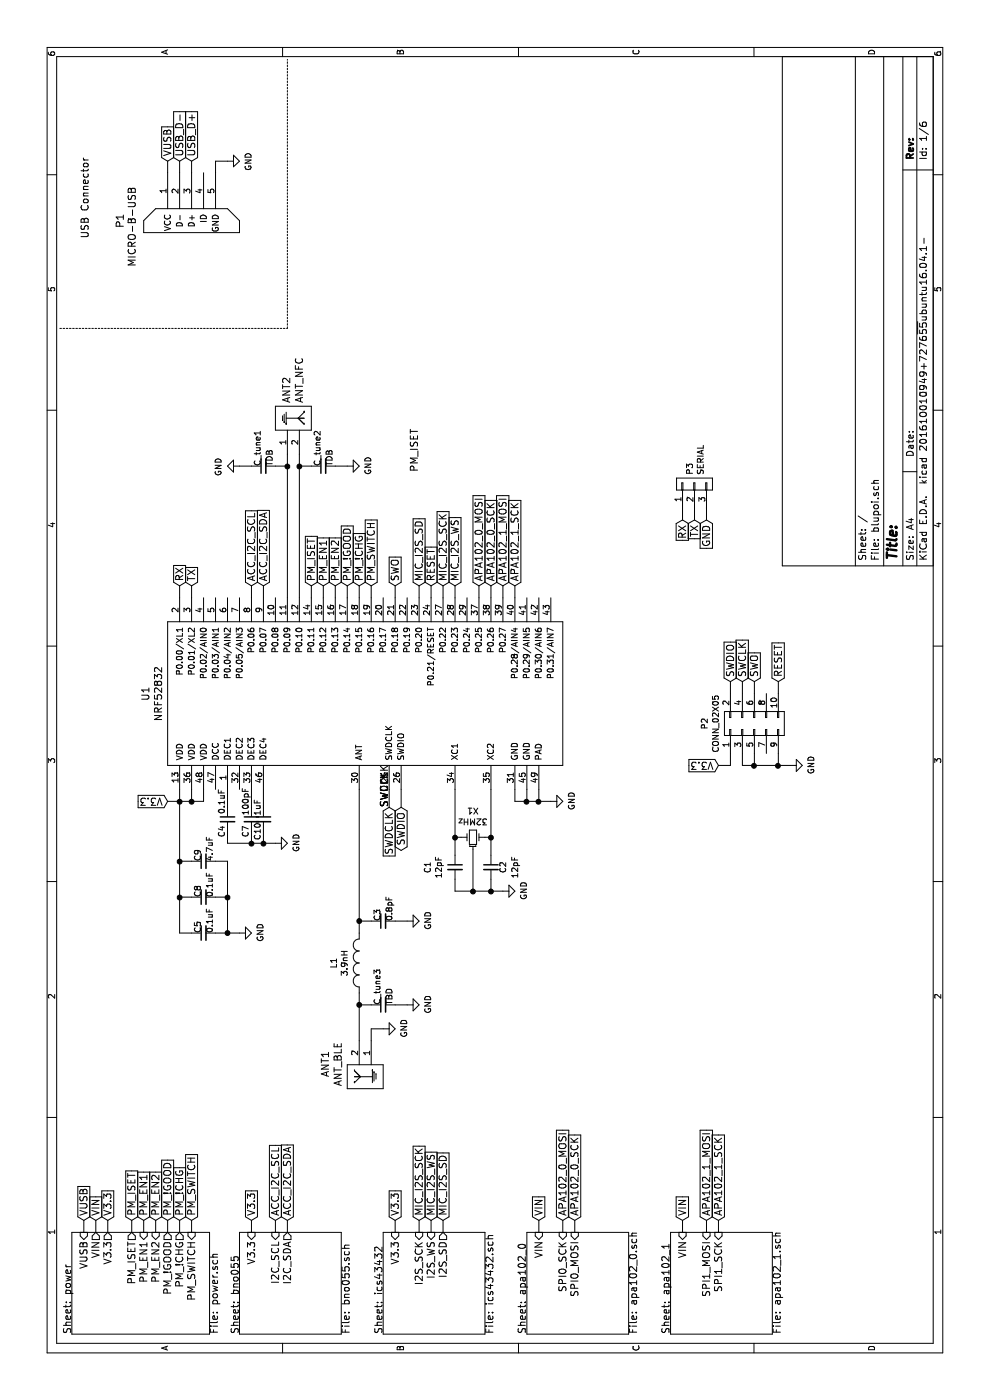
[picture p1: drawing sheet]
EESchema Schematic File Version 2
LIBS:blupoi-rescue
LIBS:power
LIBS:device
LIBS:transistors
LIBS:conn
LIBS:linear
LIBS:regul
LIBS:74xx
LIBS:cmos4000
LIBS:adc-dac
LIBS:memory
LIBS:xilinx
LIBS:microcontrollers
LIBS:dsp
LIBS:microchip
LIBS:analog_switches
LIBS:motorola
LIBS:texas
LIBS:intel
LIBS:audio
LIBS:interface
LIBS:digital-audio
LIBS:philips
LIBS:display
LIBS:cypress
LIBS:siliconi
LIBS:opto
LIBS:atmel
LIBS:contrib
LIBS:valves
LIBS:antenna
LIBS:crystal_small_smd
LIBS:nrf52832
LIBS:bno055
LIBS:ics43432
LIBS:tps63001
LIBS:vusb
LIBS:vin
LIBS:apa102
LIBS:fdn340p
LIBS:vbat
LIBS:mcp73831
LIBS:cp2102-gmr
LIBS:nuf2221
LIBS:bq24075
LIBS:max16054
LIBS:micro_b_usb
LIBS:blupoi-cache
EELAYER 25 0
EELAYER END
$Descr A4 11693 8268
encoding utf-8
Sheet 1 6
Title ""
Date ""
Rev ""
Comp ""
Comment1 ""
Comment2 ""
Comment3 ""
Comment4 ""
$EndDescr
$Sheet
S 550  2000 850  850 
U 5794ABDB
F0 "bno055" 60
F1 "bno055.sch" 60
F2 "I2C_SCL" I R 1400 2300 60 
F3 "I2C_SDA" O R 1400 2400 60 
F4 "V3.3" I R 1400 2100 60 
$EndSheet
$Sheet
S 550  3200 850  850 
U 5794ABFE
F0 "ics43432" 60
F1 "ics43432.sch" 60
F2 "I2S_SCK" I R 1400 3500 60 
F3 "I2S_WS" I R 1400 3600 60 
F4 "I2S_SD" O R 1400 3700 60 
F5 "V3.3" I R 1400 3300 60 
$EndSheet
$Comp
L Crystal_Small_SMD X1
U 1 1
P 4700 3950
F 0 "X1" H 4700 4175 50  0000 C CNN
F 1 "32MHz" H 4700 4084 50  0000 C CNN
F 2 "crystals_extra:XTAL2016" H 4700 3950 50  0001 C CNN
F 3 "" H 4700 3950 50  0000 C CNN
F 4 "Value" H 4700 3950 60  0001 C CNN "MFG Name"
F 5 "Value" H 4700 3950 60  0001 C CNN "MFG Part Num"
F 6 "Value" H 4700 3950 60  0001 C CNN "1st Distrib PN"
F 7 "Value" H 4700 3950 60  0001 C CNN "1st Distrib Link"
F 8 "Value" H 4700 3950 60  0001 C CNN "2nd Distrib Pn"
F 9 "Value" H 4700 3950 60  0001 C CNN "2nd Distrib Link"
	1    4700 3950
	0    1    -1   0   
$EndComp
$Comp
L C_Small C2
U 1 1
P 4450 4100
F 0 "C2" V 4550 4100 50  0000 C CNN
F 1 "12pF" V 4650 4100 50  0000 C CNN
F 2 "Capacitors_SMD:C_0402" H 4450 4100 50  0001 C CNN
F 3 "" H 4450 4100 50  0000 C CNN
	1    4450 4100
	0    1    1    0   
$EndComp
$Comp
L C_Small C1
U 1 1
P 4450 3800
F 0 "C1" V 4221 3800 50  0000 C CNN
F 1 "12pF" V 4312 3800 50  0000 C CNN
F 2 "Capacitors_SMD:C_0402" H 4450 3800 50  0001 C CNN
F 3 "" H 4450 3800 50  0000 C CNN
	1    4450 3800
	0    1    1    0   
$EndComp
$Comp
L GND #PWR01
U 1 1
P 4250 4200
F 0 "#PWR01" H 4250 3950 50  0001 C CNN
F 1 "GND" H 4255 4027 50  0000 C CNN
F 2 "" H 4250 4200 50  0000 C CNN
F 3 "" H 4250 4200 50  0000 C CNN
	1    4250 4200
	1    0    0    -1  
$EndComp
$Comp
L NRF52832 U1
U 1 1
P 5900 3000
F 0 "U1" H 5900 4787 60  0000 C CNN
F 1 "NRF52832" H 5900 4681 60  0000 C CNN
F 2 "Housings_DFN_QFN:UQFN-48-1EP_6x6mm_Pitch0.4mm" H 5800 3350 60  0001 C CNN
F 3 "" H 5800 3350 60  0000 C CNN
	1    5900 3000
	1    0    0    -1  
$EndComp
$Comp
L C_Small C8
U 1 1
P 4200 1700
F 0 "C8" H 4200 1750 50  0000 L CNN
F 1 "0.1uF" H 4200 1650 50  0000 L CNN
F 2 "Capacitors_SMD:C_0402" H 4200 1700 50  0001 C CNN
F 3 "" H 4200 1700 50  0000 C CNN
F 4 "Value" H 4200 1700 60  0001 C CNN "MFG Name"
F 5 "Value" H 4200 1700 60  0001 C CNN "MFG Part Num"
F 6 "Value" H 4200 1700 60  0001 C CNN "1st Distrib PN"
F 7 "Value" H 4200 1700 60  0001 C CNN "1st Distrib Link"
F 8 "Value" H 4200 1700 60  0001 C CNN "2nd Distrib Pn"
F 9 "Value" H 4200 1700 60  0001 C CNN "2nd Distrib Link"
	1    4200 1700
	1    0    0    -1  
$EndComp
$Comp
L C_Small C5
U 1 1
P 3900 1700
F 0 "C5" H 3900 1750 50  0000 L CNN
F 1 "0.1uF" H 3900 1650 50  0000 L CNN
F 2 "Capacitors_SMD:C_0402" H 3900 1700 50  0001 C CNN
F 3 "" H 3900 1700 50  0000 C CNN
F 4 "Value" H 3900 1700 60  0001 C CNN "MFG Name"
F 5 "Value" H 3900 1700 60  0001 C CNN "MFG Part Num"
F 6 "Value" H 3900 1700 60  0001 C CNN "1st Distrib PN"
F 7 "Value" H 3900 1700 60  0001 C CNN "1st Distrib Link"
F 8 "Value" H 3900 1700 60  0001 C CNN "2nd Distrib Pn"
F 9 "Value" H 3900 1700 60  0001 C CNN "2nd Distrib Link"
	1    3900 1700
	1    0    0    -1  
$EndComp
$Comp
L C_Small C9
U 1 1
P 4500 1700
F 0 "C9" H 4500 1750 50  0000 L CNN
F 1 "4.7uF" H 4500 1650 50  0000 L CNN
F 2 "Capacitors_SMD:C_0603" H 4500 1700 50  0001 C CNN
F 3 "" H 4500 1700 50  0000 C CNN
F 4 "Value" H 4500 1700 60  0001 C CNN "MFG Name"
F 5 "Value" H 4500 1700 60  0001 C CNN "MFG Part Num"
F 6 "Value" H 4500 1700 60  0001 C CNN "1st Distrib PN"
F 7 "Value" H 4500 1700 60  0001 C CNN "1st Distrib Link"
F 8 "Value" H 4500 1700 60  0001 C CNN "2nd Distrib Pn"
F 9 "Value" H 4500 1700 60  0001 C CNN "2nd Distrib Link"
	1    4500 1700
	1    0    0    -1  
$EndComp
$Comp
L GND #PWR02
U 1 1
P 3900 2000
F 0 "#PWR02" H 3900 1750 50  0001 C CNN
F 1 "GND" H 3905 1827 50  0000 C CNN
F 2 "" H 3900 2000 50  0000 C CNN
F 3 "" H 3900 2000 50  0000 C CNN
	1    3900 2000
	1    0    0    -1  
$EndComp
$Comp
L GND #PWR03
U 1 1
P 5000 4600
F 0 "#PWR03" H 5000 4350 50  0001 C CNN
F 1 "GND" H 5005 4427 50  0000 C CNN
F 2 "" H 5000 4600 50  0000 C CNN
F 3 "" H 5000 4600 50  0000 C CNN
	1    5000 4600
	1    0    0    -1  
$EndComp
$Comp
L ANTENNA ANT1
U 1 1
P 2700 3050
F 0 "ANT1" H 2806 3387 60  0000 C CNN
F 1 "ANT_BLE" H 2806 3281 60  0000 C CNN
F 2 "jyd:ti-an043-antenna" H 2700 3050 60  0001 C CNN
F 3 "" H 2700 3050 60  0000 C CNN
	1    2700 3050
	1    0    0    -1  
$EndComp
$Comp
L GND #PWR04
U 1 1
P 3100 3200
F 0 "#PWR04" H 3100 2950 50  0001 C CNN
F 1 "GND" H 3105 3027 50  0000 C CNN
F 2 "" H 3100 3200 50  0000 C CNN
F 3 "" H 3100 3200 50  0000 C CNN
	1    3100 3200
	1    0    0    -1  
$EndComp
$Comp
L C_Small C_tune3
U 1 1
P 3300 3200
F 0 "C_tune3" H 3300 3250 50  0000 L CNN
F 1 "TBD" H 3300 3150 50  0000 L CNN
F 2 "Capacitors_SMD:C_0603_HandSoldering" H 3300 3200 50  0001 C CNN
F 3 "" H 3300 3200 50  0000 C CNN
F 4 "Value" H 3300 3200 60  0001 C CNN "MFG Name"
F 5 "Value" H 3300 3200 60  0001 C CNN "MFG Part Num"
F 6 "Value" H 3300 3200 60  0001 C CNN "1st Distrib PN"
F 7 "Value" H 3300 3200 60  0001 C CNN "1st Distrib Link"
F 8 "Value" H 3300 3200 60  0001 C CNN "2nd Distrib Pn"
F 9 "Value" H 3300 3200 60  0001 C CNN "2nd Distrib Link"
	1    3300 3200
	1    0    0    -1  
$EndComp
$Comp
L GND #PWR05
U 1 1
P 3300 3400
F 0 "#PWR05" H 3300 3150 50  0001 C CNN
F 1 "GND" H 3305 3227 50  0000 C CNN
F 2 "" H 3300 3400 50  0000 C CNN
F 3 "" H 3300 3400 50  0000 C CNN
	1    3300 3400
	1    0    0    -1  
$EndComp
$Comp
L INDUCTOR_SMALL L1
U 1 1
P 3650 3000
F 0 "L1" H 3650 3215 50  0000 C CNN
F 1 "3.9nH" H 3650 3124 50  0000 C CNN
F 2 "Capacitors_SMD:C_0603" H 3650 3000 50  0001 C CNN
F 3 "" H 3650 3000 50  0000 C CNN
F 4 "Value" H 3650 3000 60  0001 C CNN "MFG Name"
F 5 "Value" H 3650 3000 60  0001 C CNN "MFG Part Num"
F 6 "Value" H 3650 3000 60  0001 C CNN "1st Distrib PN"
F 7 "Value" H 3650 3000 60  0001 C CNN "1st Distrib Link"
F 8 "Value" H 3650 3000 60  0001 C CNN "2nd Distrib Pn"
F 9 "Value" H 3650 3000 60  0001 C CNN "2nd Distrib Link"
	1    3650 3000
	1    0    0    -1  
$EndComp
$Comp
L C_Small C3
U 1 1
P 4000 3200
F 0 "C3" H 4000 3250 50  0000 L CNN
F 1 "0.8pF" H 4000 3150 50  0000 L CNN
F 2 "Capacitors_SMD:C_0402" H 4000 3200 50  0001 C CNN
F 3 "" H 4000 3200 50  0000 C CNN
F 4 "Value" H 4000 3200 60  0001 C CNN "MFG Name"
F 5 "Value" H 4000 3200 60  0001 C CNN "MFG Part Num"
F 6 "Value" H 4000 3200 60  0001 C CNN "1st Distrib PN"
F 7 "Value" H 4000 3200 60  0001 C CNN "1st Distrib Link"
F 8 "Value" H 4000 3200 60  0001 C CNN "2nd Distrib Pn"
F 9 "Value" H 4000 3200 60  0001 C CNN "2nd Distrib Link"
	1    4000 3200
	1    0    0    -1  
$EndComp
$Comp
L GND #PWR06
U 1 1
P 4000 3400
F 0 "#PWR06" H 4000 3150 50  0001 C CNN
F 1 "GND" H 4005 3227 50  0000 C CNN
F 2 "" H 4000 3400 50  0000 C CNN
F 3 "" H 4000 3400 50  0000 C CNN
	1    4000 3400
	1    0    0    -1  
$EndComp
Text Label 4950 3250 0    60   ~ 0
SWCLK
Text Label 4950 3250 0    60   ~ 0
SWCLK
Text Label 4950 3250 0    60   ~ 0
SWDCLK
Text GLabel 4950 3250 0    60   Input ~ 0
SWDCLK
Text GLabel 4950 3350 0    60   BiDi ~ 0
SWDIO
$Comp
L C_Small C10
U 1 1
P 4850 2200
F 0 "C10" V 4800 2100 50  0000 C CNN
F 1 "1uF" V 4800 2300 50  0000 C CNN
F 2 "Capacitors_SMD:C_0603" H 4850 2200 50  0001 C CNN
F 3 "" H 4850 2200 50  0000 C CNN
F 4 "Value" H 4850 2200 60  0001 C CNN "MFG Name"
F 5 "Value" H 4850 2200 60  0001 C CNN "MFG Part Num"
F 6 "Value" H 4850 2200 60  0001 C CNN "1st Distrib PN"
F 7 "Value" H 4850 2200 60  0001 C CNN "1st Distrib Link"
F 8 "Value" H 4850 2200 60  0001 C CNN "2nd Distrib Pn"
F 9 "Value" H 4850 2200 60  0001 C CNN "2nd Distrib Link"
	1    4850 2200
	0    1    1    0   
$EndComp
$Comp
L C_Small C7
U 1 1
P 4850 2100
F 0 "C7" V 4800 2000 50  0000 C CNN
F 1 "100pF" V 4800 2250 50  0000 C CNN
F 2 "Capacitors_SMD:C_0402" H 4850 2100 50  0001 C CNN
F 3 "" H 4850 2100 50  0000 C CNN
F 4 "Value" H 4850 2100 60  0001 C CNN "MFG Name"
F 5 "Value" H 4850 2100 60  0001 C CNN "MFG Part Num"
F 6 "Value" H 4850 2100 60  0001 C CNN "1st Distrib PN"
F 7 "Value" H 4850 2100 60  0001 C CNN "1st Distrib Link"
F 8 "Value" H 4850 2100 60  0001 C CNN "2nd Distrib Pn"
F 9 "Value" H 4850 2100 60  0001 C CNN "2nd Distrib Link"
	1    4850 2100
	0    1    1    0   
$EndComp
$Comp
L C_Small C4
U 1 1
P 4850 1900
F 0 "C4" V 4800 1800 50  0000 C CNN
F 1 "0.1uF" V 4800 2050 50  0000 C CNN
F 2 "Capacitors_SMD:C_0402" H 4850 1900 50  0001 C CNN
F 3 "" H 4850 1900 50  0000 C CNN
	1    4850 1900
	0    1    1    0   
$EndComp
$Comp
L GND #PWR07
U 1 1
P 4650 2300
F 0 "#PWR07" H 4650 2050 50  0001 C CNN
F 1 "GND" H 4655 2127 50  0000 C CNN
F 2 "" H 4650 2300 50  0000 C CNN
F 3 "" H 4650 2300 50  0000 C CNN
	1    4650 2300
	1    0    0    -1  
$EndComp
$Comp
L ANTENNA ANT2
U 1 1
P 8200 2450
F 0 "ANT2" H 8073 2397 60  0000 R CNN
F 1 "ANT_NFC" H 8073 2503 60  0000 R CNN
F 2 "nfc_antenna:nfc_antenna_60x5mm_1.826uH" H 8200 2450 60  0001 C CNN
F 3 "" H 8200 2450 60  0000 C CNN
	1    8200 2450
	-1   0    0    1   
$EndComp
$Comp
L C_Small C_tune1
U 1 1
P 7800 2200
F 0 "C_tune1" H 7800 2250 50  0000 L CNN
F 1 "TDB" H 7800 2150 50  0000 L CNN
F 2 "Capacitors_SMD:C_0603_HandSoldering" H 7800 2200 50  0001 C CNN
F 3 "" H 7800 2200 50  0000 C CNN
	1    7800 2200
	1    0    0    -1  
$EndComp
$Comp
L C_Small C_tune2
U 1 1
P 7800 2700
F 0 "C_tune2" H 7800 2750 50  0000 L CNN
F 1 "TDB" H 7800 2650 50  0000 L CNN
F 2 "Capacitors_SMD:C_0603_HandSoldering" H 7800 2700 50  0001 C CNN
F 3 "" H 7800 2700 50  0000 C CNN
	1    7800 2700
	1    0    0    -1  
$EndComp
$Comp
L GND #PWR08
U 1 1
P 7800 2000
F 0 "#PWR08" H 7800 1750 50  0001 C CNN
F 1 "GND" H 7805 1827 50  0000 C CNN
F 2 "" H 7800 2000 50  0000 C CNN
F 3 "" H 7800 2000 50  0000 C CNN
	1    7800 2000
	-1   0    0    1   
$EndComp
$Comp
L GND #PWR09
U 1 1
P 7800 2900
F 0 "#PWR09" H 7800 2650 50  0001 C CNN
F 1 "GND" H 7805 2727 50  0000 C CNN
F 2 "" H 7800 2900 50  0000 C CNN
F 3 "" H 7800 2900 50  0000 C CNN
	1    7800 2900
	1    0    0    -1  
$EndComp
$Comp
L GND #PWR010
U 1 1
P 10350 1900
F 0 "#PWR010" H 10350 1650 50  0001 C CNN
F 1 "GND" H 10355 1727 50  0000 C CNN
F 2 "" H 10350 1900 50  0000 C CNN
F 3 "" H 10350 1900 50  0000 C CNN
	1    10350 1900
	-1   0    0    -1  
$EndComp
$Sheet
S 550  4400 850  850 
U 57950BCD
F0 "apa102_0" 60
F1 "apa102_0.sch" 60
F2 "SPI0_MOSI" I R 1400 4800 60 
F3 "SPI0_SCK" I R 1400 4700 60 
F4 "VIN" I R 1400 4500 60 
$EndSheet
Wire Wire Line
	4250 3950 4600 3950
Connection ~ 4700 4100
Wire Wire Line
	4700 4100 4700 4050
Connection ~ 4700 3800
Wire Wire Line
	4700 3800 4700 3850
Wire Wire Line
	4250 3800 4250 4200
Wire Wire Line
	4250 4100 4350 4100
Wire Wire Line
	4250 3800 4350 3800
Connection ~ 4250 3950
Connection ~ 4250 4100
Wire Wire Line
	5000 1700 5100 1700
Wire Wire Line
	5000 1400 5000 1700
Wire Wire Line
	5000 1600 5100 1600
Wire Wire Line
	3900 1500 5100 1500
Connection ~ 5000 1600
Connection ~ 5000 1500
Connection ~ 4200 1500
Wire Wire Line
	3900 1900 4500 1900
Connection ~ 4200 1900
Wire Wire Line
	3900 1800 3900 2000
Wire Wire Line
	3900 1500 3900 1600
Wire Wire Line
	4200 1600 4200 1500
Wire Wire Line
	4500 1500 4500 1600
Wire Wire Line
	4500 1900 4500 1800
Wire Wire Line
	4200 1900 4200 1800
Connection ~ 3900 1900
Connection ~ 4500 1500
Wire Wire Line
	4550 3800 5100 3800
Wire Wire Line
	4550 4100 5100 4100
Wire Wire Line
	5100 4300 5000 4300
Wire Wire Line
	5000 4300 5000 4600
Wire Wire Line
	5000 4400 5100 4400
Wire Wire Line
	5000 4500 5100 4500
Connection ~ 5000 4400
Connection ~ 5000 4500
Wire Wire Line
	3100 3200 3100 3100
Wire Wire Line
	3100 3100 3000 3100
Wire Wire Line
	3000 3000 3400 3000
Connection ~ 3300 3000
Wire Wire Line
	3900 3000 5100 3000
Connection ~ 4000 3000
Wire Wire Line
	3300 3300 3300 3400
Wire Wire Line
	3300 3100 3300 3000
Wire Wire Line
	4000 3400 4000 3300
Wire Wire Line
	4000 3100 4000 3000
Wire Wire Line
	5100 3250 4950 3250
Wire Wire Line
	5100 3350 4950 3350
Wire Wire Line
	4950 2200 5100 2200
Wire Wire Line
	4950 2100 5100 2100
Wire Wire Line
	4950 1900 5100 1900
Wire Wire Line
	4650 2200 4750 2200
Wire Wire Line
	4650 1900 4650 2300
Wire Wire Line
	4650 2100 4750 2100
Wire Wire Line
	4650 1900 4750 1900
Connection ~ 4650 2100
Connection ~ 4650 2200
Wire Wire Line
	7800 2500 7800 2600
Wire Wire Line
	6700 2500 7900 2500
Wire Wire Line
	6700 2400 7900 2400
Wire Wire Line
	7800 2400 7800 2300
Wire Wire Line
	7800 2900 7800 2800
Wire Wire Line
	7800 2000 7800 2100
Connection ~ 7800 2500
Connection ~ 7800 2400
Text GLabel 1500 5900 2    60   Input ~ 0
APA102_1_MOSI
Text GLabel 1500 6000 2    60   Input ~ 0
APA102_1_SCK
Text GLabel 1500 4800 2    60   Input ~ 0
APA102_0_SCK
Text GLabel 1500 4700 2    60   Input ~ 0
APA102_0_MOSI
Text GLabel 1500 3500 2    60   Input ~ 0
MIC_I2S_SCK
Text GLabel 1500 3600 2    60   Input ~ 0
MIC_I2S_WS
Text GLabel 1500 3700 2    60   Input ~ 0
MIC_I2S_SD
Wire Wire Line
	1500 3700 1400 3700
Wire Wire Line
	1400 3600 1500 3600
Wire Wire Line
	1500 3500 1400 3500
Text GLabel 1500 2300 2    60   Input ~ 0
ACC_I2C_SCL
Text GLabel 1500 2400 2    60   Input ~ 0
ACC_I2C_SDA
Text GLabel 6800 4200 2    60   Input ~ 0
APA102_1_MOSI
Text GLabel 6800 4300 2    60   Input ~ 0
APA102_1_SCK
Text GLabel 6800 4100 2    60   Input ~ 0
APA102_0_SCK
Text GLabel 6800 4000 2    60   Input ~ 0
APA102_0_MOSI
Wire Wire Line
	6800 4300 6700 4300
Wire Wire Line
	6700 4200 6800 4200
Wire Wire Line
	6800 4100 6700 4100
Wire Wire Line
	6700 4000 6800 4000
Text GLabel 6800 3700 2    60   Input ~ 0
MIC_I2S_SCK
Text GLabel 6800 3800 2    60   Input ~ 0
MIC_I2S_WS
Text GLabel 6800 3500 2    60   Input ~ 0
MIC_I2S_SD
Wire Wire Line
	6800 3700 6700 3700
Wire Wire Line
	6700 3800 6800 3800
Wire Wire Line
	6800 3500 6700 3500
Text GLabel 6800 2100 2    60   Input ~ 0
ACC_I2C_SCL
Text GLabel 6800 2200 2    60   Input ~ 0
ACC_I2C_SDA
Wire Wire Line
	6800 2100 6700 2100
Wire Wire Line
	6700 2200 6800 2200
Text GLabel 10350 1400 2    60   Input ~ 0
VUSB
Text GLabel 1500 900  2    60   Input ~ 0
V3.3
Text GLabel 1500 800  2    60   Input ~ 0
VIN
Wire Wire Line
	1500 900  1400 900 
Text GLabel 1500 700  2    60   Input ~ 0
VUSB
Text GLabel 5000 1400 1    60   Input ~ 0
V3.3
Wire Wire Line
	1400 700  1500 700 
Wire Wire Line
	1500 2300 1400 2300
Wire Wire Line
	1400 2400 1500 2400
Text GLabel 1500 2100 2    60   Input ~ 0
V3.3
Wire Wire Line
	1500 2100 1400 2100
Text GLabel 1500 3300 2    60   Input ~ 0
V3.3
Wire Wire Line
	1500 3300 1400 3300
Wire Wire Line
	1400 4800 1500 4800
Wire Wire Line
	1400 4700 1500 4700
Text GLabel 1500 4500 2    60   Input ~ 0
VIN
Wire Wire Line
	1500 4500 1400 4500
Text GLabel 1500 5700 2    60   Input ~ 0
VIN
Wire Wire Line
	1500 5700 1400 5700
$Sheet
S 550  5600 850  850 
U 579F2152
F0 "apa102_1" 60
F1 "apa102_1.sch" 60
F2 "SPI1_MOSI" I R 1400 5900 60 
F3 "SPI1_SCK" I R 1400 6000 60 
F4 "VIN" I R 1400 5700 60 
$EndSheet
Wire Wire Line
	1500 6000 1400 6000
Wire Wire Line
	1400 5900 1500 5900
Text GLabel 10350 1500 2    60   Input ~ 0
USB_D-
Text GLabel 10350 1600 2    60   Input ~ 0
USB_D+
Wire Notes Line
	8950 500  8950 2400
Wire Notes Line
	8950 2400 11200 2400
Text Notes 9700 750  0    60   ~ 0
USB Connector
Wire Wire Line
	1400 800  1500 800 
$Sheet
S 550  600  850  1150
U 57B9A02C
F0 "power" 60
F1 "power.sch" 60
F2 "VIN" O R 1400 800 60 
F3 "V3.3" O R 1400 900 60 
F4 "VUSB" I R 1400 700 60 
F5 "PM_ISET" O R 1400 1100 60 
F6 "PM_EN2" I R 1400 1300 60 
F7 "PM_EN1" I R 1400 1200 60 
F8 "PM_!GOOD" O R 1400 1400 60 
F9 "PM_!CHG" O R 1400 1500 60 
F10 "PM_SWITCH" I R 1400 1600 60 
$EndSheet
Text GLabel 1500 1100 2    60   Input ~ 0
PM_ISET
Wire Wire Line
	1500 1100 1400 1100
Text GLabel 1500 1200 2    60   Input ~ 0
PM_EN1
Wire Wire Line
	1500 1200 1400 1200
Text GLabel 1500 1300 2    60   Input ~ 0
PM_EN2
Wire Wire Line
	1500 1300 1400 1300
Text GLabel 1500 1400 2    60   Input ~ 0
PM_!GOOD
Wire Wire Line
	1500 1400 1400 1400
Text GLabel 1500 1500 2    60   Input ~ 0
PM_!CHG
Wire Wire Line
	1500 1500 1400 1500
Text GLabel 1500 1600 2    60   Input ~ 0
PM_SWITCH
Wire Wire Line
	1500 1600 1400 1600
$Comp
L MICRO-B-USB P1
U 1 1
P 9850 1600
F 0 "P1" H 9850 2200 60  0000 C CNN
F 1 "MICRO-B-USB" H 9800 2100 60  0000 C CNN
F 2 "Connect:USB_Micro-B" H 9850 1600 60  0001 C CNN
F 3 "" H 9850 1600 60  0001 C CNN
	1    9850 1600
	1    0    0    -1  
$EndComp
Wire Wire Line
	10350 1900 10350 1800
Wire Wire Line
	10350 1800 10250 1800
Wire Wire Line
	10350 1400 10250 1400
Wire Wire Line
	10250 1500 10350 1500
Wire Wire Line
	10350 1600 10250 1600
Text GLabel 6800 1500 2    60   Input ~ 0
RX
Text GLabel 6800 1600 2    60   Input ~ 0
TX
Wire Wire Line
	6800 1600 6700 1600
Wire Wire Line
	6700 1500 6800 1500
Text GLabel 6800 3600 2    60   Input ~ 0
RESET
Wire Wire Line
	6800 3600 6700 3600
Text GLabel 6800 3300 2    60   Input ~ 0
SWO
Wire Wire Line
	6800 3300 6700 3300
$Comp
L CONN_02X05 P2
U 1 1
P 5650 6300
F 0 "P2" H 5650 6715 50  0000 C CNN
F 1 "CONN_02X05" H 5650 6624 50  0000 C CNN
F 2 "Pin_Headers:Pin_Header_Straight_2x05" H 5650 5100 50  0001 C CNN
F 3 "" H 5650 5100 50  0000 C CNN
	1    5650 6300
	1    0    0    -1  
$EndComp
Text GLabel 5300 6000 1    60   Input ~ 0
V3.3
Wire Wire Line
	5300 6000 5300 6100
Wire Wire Line
	5300 6100 5400 6100
Wire Wire Line
	5400 6500 5300 6500
Wire Wire Line
	5300 6200 5300 6600
Wire Wire Line
	5300 6200 5400 6200
Wire Wire Line
	5400 6300 5300 6300
Connection ~ 5300 6300
$Comp
L GND #PWR011
U 1 1
P 5300 6600
F 0 "#PWR011" H 5300 6350 50  0001 C CNN
F 1 "GND" H 5305 6427 50  0000 C CNN
F 2 "" H 5300 6600 50  0000 C CNN
F 3 "" H 5300 6600 50  0000 C CNN
	1    5300 6600
	1    0    0    -1  
$EndComp
Connection ~ 5300 6500
Text GLabel 6000 6100 2    60   Input ~ 0
SWDIO
Wire Wire Line
	6000 6100 5900 6100
Text GLabel 6000 6200 2    60   Input ~ 0
SWCLK
Wire Wire Line
	6000 6200 5900 6200
Text GLabel 6000 6300 2    60   Input ~ 0
SWO
Wire Wire Line
	6000 6300 5900 6300
Text GLabel 6000 6500 2    60   Input ~ 0
RESET
Wire Wire Line
	6000 6500 5900 6500
Text GLabel 6800 2600 2    60   Input ~ 0
PM_ISET
Text GLabel 6800 2700 2    60   Input ~ 0
PM_EN1
Text GLabel 6800 2800 2    60   Input ~ 0
PM_EN2
Text GLabel 6800 2900 2    60   Input ~ 0
PM_!GOOD
Text GLabel 6800 3000 2    60   Input ~ 0
PM_!CHG
Text GLabel 6800 3100 2    60   Input ~ 0
PM_SWITCH
Text Label 7750 3500 0    60   ~ 0
PM_ISET
Wire Wire Line
	6800 3100 6700 3100
Wire Wire Line
	6700 3000 6800 3000
Wire Wire Line
	6800 2900 6700 2900
Wire Wire Line
	6700 2800 6800 2800
Wire Wire Line
	6800 2700 6700 2700
Wire Wire Line
	6700 2600 6800 2600
$Comp
L CONN_01X03 P3
U 1 1
P 7650 5800
F 0 "P3" H 7727 5841 50  0000 L CNN
F 1 "SERIAL" H 7727 5750 50  0000 L CNN
F 2 "Pin_Headers:Pin_Header_Straight_1x03" H 7650 5800 50  0001 C CNN
F 3 "" H 7650 5800 50  0000 C CNN
	1    7650 5800
	1    0    0    -1  
$EndComp
Text GLabel 7350 5900 0    60   Input ~ 0
GND
Wire Wire Line
	7350 5900 7450 5900
Text GLabel 7350 5800 0    60   Input ~ 0
TX
Text GLabel 7350 5700 0    60   Input ~ 0
RX
Wire Wire Line
	7350 5700 7450 5700
Wire Wire Line
	7450 5800 7350 5800
$EndSCHEMATC
